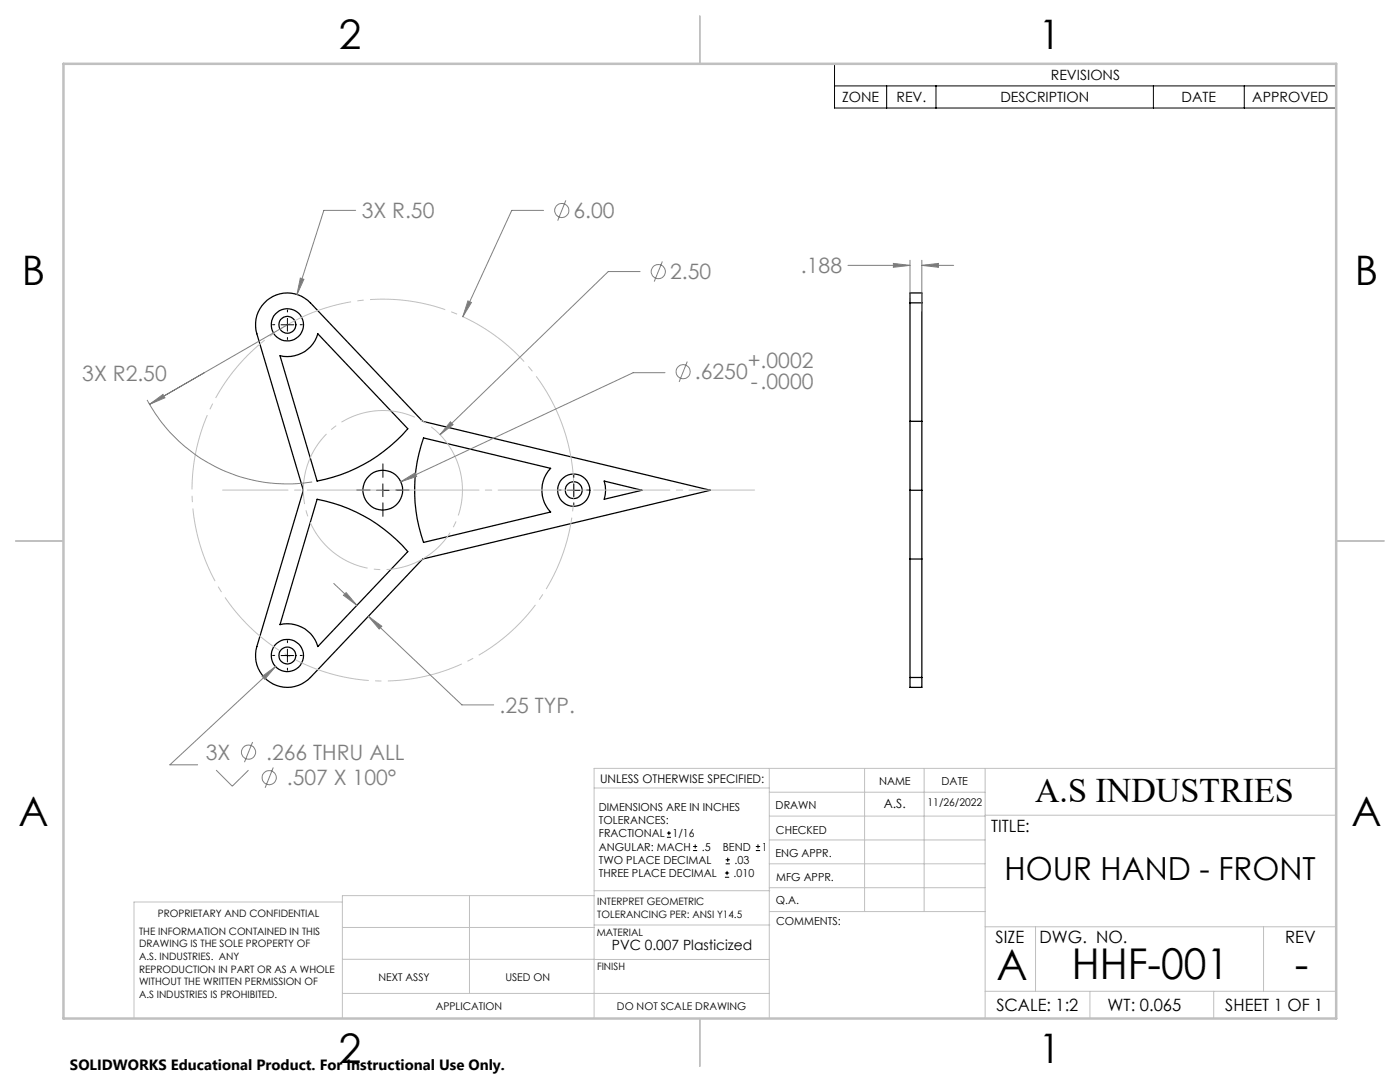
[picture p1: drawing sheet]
<svg xmlns="http://www.w3.org/2000/svg" width="279mm" height="216mm" viewBox="0 0 279 216" stroke-linecap="round" stroke-linejoin="round" font-family="sans-serif">
<g fill="none" stroke="#000" stroke-width=".25">
<path d="M52.7 60.5a6.3 6.3 0 0 1 9.2-.1l22.4 23.7 57.5 13.7-57.5 13.7-22.4 23.7a6.3 6.3 0 0 1-7.7 1.1 6.3 6.3 0 0 1-2.9-7.3l9.2-31.2-9.2-31.2a6.2 6.2 0 0 1 1.4-6.1zM55.9 71a6.3 6.3 0 0 0 7.5-4.4l18 18.9a31.4 31.4 0 0 1-18.1 10.5zM181.6 60.4v-1.9h2.4v1.9M181.6 60.4v74.8M181.6 60.4h2.4M184 60.4v74.8M63.3 99.6a31.7 31.7 0 0 1 18.1 10.5l-18 18.9a6.3 6.3 0 0 0-7.5-4.4zM84.5 87.4l25.4 6.1a6.3 6.3 0 0 0 0 8.7l-25.4 6a31.5 31.5 0 0 1 0-20.8zM120.6 96l7.5 1.8-7.5 1.8a6 6 0 0 0 0-3.6zM181.6 97.8h2.4M181.6 84.1h2.4M181.6 111.5h2.4"/>
<path d="M181.6 135.2v2h2.4v-2M181.6 135.2h2.4"/>
<circle cx="57.4" cy="64.8" r="3.2"/>
<circle cx="57.4" cy="64.8" r="1.7"/>
<circle cx="76.4" cy="97.8" r="4"/>
<circle cx="114.5" cy="97.8" r="3.2"/>
<circle cx="114.5" cy="97.8" r="1.7"/>
<circle cx="57.4" cy="130.8" r="3.2"/>
<circle cx="57.4" cy="130.8" r="1.69"/>
</g>
<g fill="none" stroke="#808080" stroke-width=".2">
<path d="M112.9 40l-1.6 4M59.9 55.5l.7 .2-1.3 3.1zM71 42h-6.4l-5.3 16.8M108.5 42h-6.4l-9.7 21.2M127.7 54.2h-6.3l-33.6 32.5M132.2 52.2l-1.6 4M169.2 53h12.4M178.3 52.6l3.3 .4-3.3 .3zM181.6 51.9v7.5M184 53l3.3-.4v.7zM184 51.9v10.2M184 53h6.3"/>
<path d="M29.4 79.8a31.8 31.8 0 0 0 32.9 16.4M40.8 74.4l-11 6.3M57.4 64.8l-27.6 15.9M93.4 60l.7 .4-1.7 2.8zM132.7 74.4h-6.3l-46.4 21.7M137.2 72.1l-1.7 4.1M29.8 80.7l2.7-2 .4 .7zM80 96.1l2.8-1.7 .3 .7zM89.9 84.2l.5 .5-2.6 2zM66.6 116.4l4.6 4.4M68.5 118.8l.6-.5 2.1 2.5zM52.3 135l2.7-2-2.2 2.5z"/>
<path d="M55 133l-21.1 19.6h5.5M73.5 123l2.7 2-.5 .5zM73.5 123l18.7 17.7h6.3M43.1 153.7l3.3 3.2 3.2-3.2M50.4 148.1l-1.6 4M54.5 153.1l-1.6 4.1"/>
<circle cx="112.1" cy="42" r="1.41"/>
<circle cx="131.4" cy="54.2" r="1.41"/>
<circle cx="136.3" cy="74.2" r="1.41"/>
<circle cx="49.6" cy="150.1" r="1.41"/>
<circle cx="53.7" cy="155.2" r="1.41"/>
</g>
<g fill="none" stroke="#000" stroke-width=".2">
<path d="M166.5 12.7h100.2v8.9h-100.2zM166.5 17.1h100.2M177 17.1v4.5M186.8 17.1v4.5M230.2 17.1v4.5M248.3 17.1v4.5M56.1 64.8h2.5M57.4 63.5v2.6M75.1 97.8h2.6M76.4 96.6v2.5M113.2 97.8h2.6M114.5 96.6v2.5"/>
<path d="M56.1 130.8h2.5M57.4 129.5v2.6M133.1 167.1h.8M133.1 166.2h.8M133.5 165.8v.9M138.3 169.7h.8M138.3 168.9h.8M138.7 168.5v.8M144.7 175h.8M144.7 174.2h.8M144.8 172.4h.9M144.8 171.6h.9"/>
<path d="M145.1 173.8v.8M145.2 171.1v.9M150.8 169.7h.9M150.8 168.9h.9M151.3 168.5v.8"/>
</g>
<path d="M91.6 93.1a15.9 15.9 0 0 0-26.5-6.4 15.9 15.9 0 0 0 7 26.4 15.9 15.9 0 0 0 19.8-18.9l-.3-1.1" fill="none" stroke="#c0c0c0" stroke-width=".2" stroke-dasharray="15.2 1.3 1.3 1.3" stroke-dashoffset="5.4" stroke-linecap="butt"/>
<path d="M112.9 86.7a38.1 38.1 0 0 0-63.9-15.4 38.1 38.1 0 0 0 17.6 63.3 38.1 38.1 0 0 0 46.8-46l-.5-1.9" fill="none" stroke="#c0c0c0" stroke-width=".2" stroke-dasharray="15.2 1.3 1.3 1.3" stroke-dashoffset="2.2" stroke-linecap="butt"/>
<g fill="none" stroke="#000" stroke-width=".2" stroke-dasharray="15.2 1.3 1.3 1.3">
<path d="M54.8 64.8h-.4M57.4 62.3v-.5M57.4 67.3v.5M59.9 64.8h.4M73.9 97.8h-2.7M76.4 95.3v-2.7M79 97.8h2.7M112 97.8h-.4M114.5 95.3v-.5M117.1 97.8h.4M76.4 100.3v2.7M114.5 100.3v.4"/>
<path d="M54.8 130.8h-.4M57.4 128.2v-.4M57.4 133.3v.4M59.9 130.8h.4"/>
</g>
<path d="M150.6 97.8h-106.2" fill="none" stroke="#c0c0c0" stroke-width=".2" stroke-dasharray="15.2 1.3 1.3 1.3" stroke-dashoffset="2.2"/>
<g fill="none" stroke="#c0c0c0" stroke-width=".2">
<path d="M118.6 157.2h34.9M153.5 153.3v49.9M153.5 158.1h43.1M172.5 153.3v28.6M184.4 153.3v28.6M196.6 153.3v49.9M266.7 153.3h-148.1v49.9M68.3 180h-41.6v23.2M93.7 178.7v19.5M118.6 178.7h-50.3v24.5M118.6 177.7h35M153.5 167.6h43.1"/>
<path d="M153.5 162.8h43.1M153.5 172.4h43.1M153.5 177.1h43.1M196.6 162.7h70.1M68.3 198.2h85.2M68.3 191.4l85.2 .1M68.3 185.1h50.3M118.6 184.6h35M153.6 181.9h43M196.6 197.8h70.1M196.6 184.9h70.1M206.7 184.9v12.9"/>
<path d="M217.5 197.8v5.4M242.2 197.8v5.4M252.2 184.9v12.9"/>
</g>
<path d="M139.7 3.2v9.5M3.1 107.9h9.6M266.7 107.9h9.5M139.7 203.2v9.6" fill="none" stroke="#c0c0c0" stroke-width=".25"/>
<path d="M12.7 12.7h254v190.5h-254z" fill="none" stroke="#c0c0c0" stroke-width=".5"/>
<g fill="#808080">
<path d="M93.4 60l-1 3.2 1.7-2.8zM89.9 84.2l-2.1 2.5 2.6-2z"/>
<path d="M59.9 55.5l-.6 3.3 1.3-3.1zM80 96.1l3.1-1-.3-.7zM73.5 123l2.7 2-.5 .5zM68.5 118.8l.6-.5 2.1 2.5zM52.3 135l.5 .5 2.2-2.5zM29.8 80.7l3.1-1.3-.4-.7zM184 53l3.3-.4v.7zM178.3 52.6l3.3 .4-3.3 .3z"/>
</g>
<g font-size="8.5">
<text x="198.9" y="195.5">A</text>
<text x="213.9" y="195.4">HHF-001</text>
<text x="258.4" y="195.4">-</text>
</g>
<g font-size="8.1">
<text x="67.6" y="9.7">2</text>
<text x="207.3" y="9.7">1</text>
<text x="4.4" y="57">B</text>
<text x="270.4" y="57">B</text>
<text x="3.7" y="164.9">A</text>
<text x="269.7" y="164.9">A</text>
<text x="67.6" y="212.2">2</text>
<text x="207.3" y="212.2">1</text>
</g>
<text font-size="6.9" x="206.6" y="160.1">A.S INDUSTRIES</text>
<text font-size="6.3" x="200.5" y="175.6">HOUR HAND - FRONT</text>
<g font-size="4.2" fill="#808080">
<text x="72.2" y="43.6">3X R.50</text>
<text x="114.5" y="43.5">6.00</text>
<text x="133.7" y="55.7">2.50</text>
<text x="159.8" y="54.5">.188</text>
<text x="16.4" y="76">3X R2.50</text>
<text x="138.7" y="75.7">.6250</text>
<text x="149.2" y="73.4">+.0002</text>
<text x="149.8" y="77.5">-.0000</text>
<text x="99.7" y="142.2">.25 TYP.</text>
<text x="41.1" y="151.6">3X</text>
<text x="53.1" y="151.6">.266 THRU ALL</text>
<text x="57.2" y="156.7">.507 X 100°</text>
</g>
<g font-size="3.4">
<text x="197.8" y="166">TITLE:</text>
<text x="198.7" y="188.1">SIZE</text>
<text x="207.5" y="188.1">DWG. NO.</text>
<text x="256.5" y="188.2">REV</text>
<text x="198.8" y="201.7">SCALE: 1:2</text>
<text x="221.1" y="201.7">WT: 0.065</text>
<text x="244.5" y="201.7">SHEET 1 OF 1</text>
</g>
<text font-size="3" x="14" y="213.5">SOLIDWORKS Educational Product. For Instructional Use Only.</text>
<g font-size="2.8">
<text x="209.7" y="16">REVISIONS</text>
<text x="168.1" y="20.4">ZONE</text>
<text x="178.9" y="20.4">REV.</text>
<text x="199.6" y="20.4">DESCRIPTION</text>
<text x="235.8" y="20.4">DATE</text>
<text x="249.9" y="20.4">APPROVED</text>
<text x="122.1" y="189.5">PVC 0.007 Plasticized</text>
</g>
<text font-size="2.5" x="176.4" y="161.3">A.S.</text>
<text font-size="2.4" x="119.8" y="156.2">UNLESS OTHERWISE SPECIFIED:</text>
<g font-size="2.2">
<text x="119.5" y="161.8">DIMENSIONS ARE IN INCHES</text>
<text x="154.8" y="161.4">DRAWN</text>
<text x="175.4" y="156.6">NAME</text>
<text x="187.9" y="156.7">DATE</text>
<text x="119.5" y="164.4">TOLERANCES:</text>
<text x="119.5" y="167.1">FRACTIONAL</text>
<text x="134.2" y="167.1">1/16</text>
<text x="154.9" y="166.3">CHECKED</text>
<text x="119.5" y="172.4">TWO PLACE DECIMAL</text>
<text x="119.5" y="169.7">ANGULAR: MACH</text>
<text x="140.1" y="169.7">.5</text>
<text x="144.2" y="169.7">BEND</text>
<text x="146.6" y="172.4">.03</text>
<text x="152" y="169.7">1</text>
<text x="154.8" y="171">ENG APPR.</text>
<text x="119.5" y="175">THREE PLACE DECIMAL</text>
<text x="146.4" y="175">.010</text>
<text x="154.9" y="175.7">MFG APPR.</text>
<text x="154.9" y="180.4">Q.A.</text>
<text x="154.9" y="184.6">COMMENTS:</text>
</g>
<g font-size="2.1">
<text x="185.1" y="160.7">11/26/2022</text>
<text x="75.5" y="195.7">NEXT ASSY</text>
<text x="100.9" y="195.7">USED ON</text>
<text x="86.9" y="201.5">APPLICATION</text>
<text x="123.1" y="201.6">DO NOT SCALE DRAWING</text>
</g>
<g font-size="2">
<text x="31.5" y="182.9">PROPRIETARY AND CONFIDENTIAL</text>
<text x="119.2" y="180.6">INTERPRET GEOMETRIC</text>
<text x="119.2" y="183.1">TOLERANCING PER: ANSI Y14.5</text>
<text x="27.8" y="186.5">THE INFORMATION CONTAINED IN THIS</text>
<text x="27.8" y="189">DRAWING IS THE SOLE PROPERTY OF</text>
<text x="27.8" y="191.6">A.S. INDUSTRIES. ANY</text>
<text x="119.1" y="186.7">MATERIAL</text>
<text x="27.8" y="194.1">REPRODUCTION IN PART OR AS A WHOLE</text>
<text x="27.8" y="196.6">WITHOUT THE WRITTEN PERMISSION OF</text>
<text x="119.1" y="193.5">FINISH</text>
<text x="27.8" y="199.1">A.S INDUSTRIES IS PROHIBITED.</text>
</g>
</svg>
